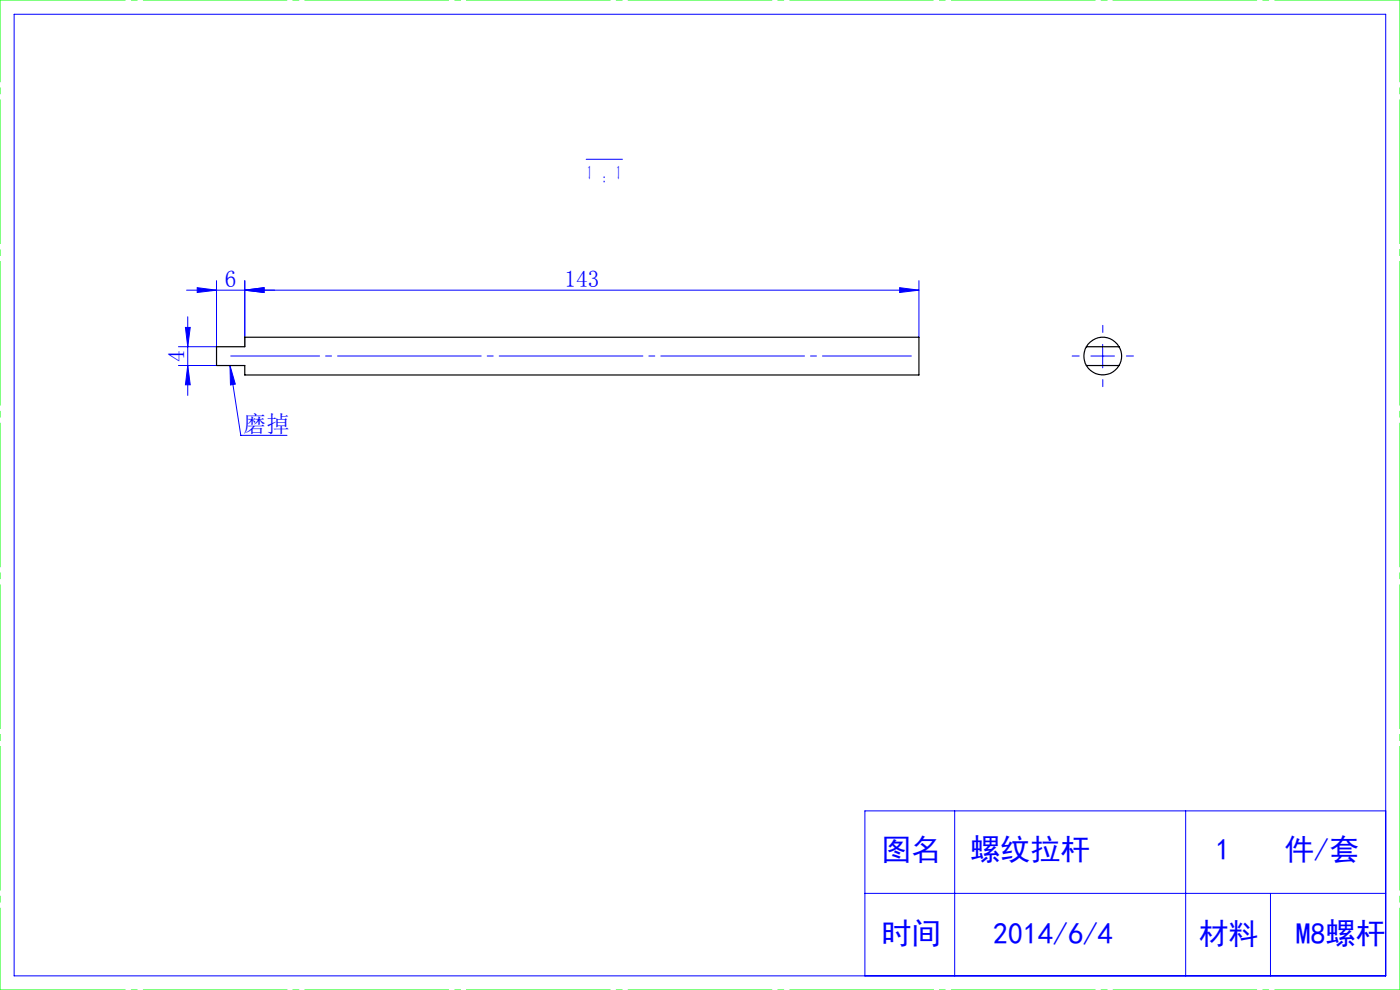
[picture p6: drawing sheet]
<svg xmlns="http://www.w3.org/2000/svg" width="297mm" height="210mm" viewBox="0 0 297 210" stroke-linecap="round" stroke-linejoin="round" font-family="sans-serif">
<g fill="none" stroke="#00f" stroke-width=".21">
<path d="M3 3h291v204h-291zM124.4 33.8h7.6M45.9 59.5v14h-8M51.9 59.5v14M194.9 59.5v12M37.9 77.5h8M39.3 69.5h1.1l-.6 4zM39.8 67.2v16.7M39.8 77.5l.6 4.1h-1.1zM41.8 61l4.1 .6-4.1 .4zM48.8 77.5l1.1 4-1 .2zM48.8 77.5l2.3 14.8h9.8"/>
<path d="M51.9 61.6l4.1-.6v1zM190.9 61l4 .6-4 .4zM194.9 61.6h-155.3M231.4 75.5h5M233.9 73.1v4.9M202.5 172v35M251.5 172v35M294 172h-110.5v35M183.5 189.5h110.5M269.5 189.5v17.5"/>
</g>
<path d="M229 75.5h-1.5M234 70.5v-1.5M239 75.5h1.5M234 80.5v1.5" fill="none" stroke="#00f" stroke-width=".21" stroke-dasharray="30.5 1.3 1.3 1.3"/>
<path d="M48.9 75.5h144.4" fill="none" stroke="#00f" stroke-width=".21" stroke-dasharray="30.5 1.3 1.3 1.3" stroke-dashoffset="11.6"/>
<path d="M0 0h297M0 210h297" fill="none" stroke="#0f0" stroke-width=".21" stroke-dasharray="30.5 1.3 1.3 1.3" stroke-dashoffset="3.9"/>
<path d="M0 210v-210M297 210v-210" fill="none" stroke="#0f0" stroke-width=".21" stroke-dasharray="30.5 1.3 1.3 1.3" stroke-dashoffset="13.1"/>
<g fill="#00f">
<path d="M48.8 77.5l1.1 4-1 .2z"/>
<path d="M51.9 61.6l4.1-.6v1zM41.8 61l4.1 .6-4.1 .4z"/>
<path d="M190.9 61l4 .6-4 .4zM51.9 61.6l4.1-.6v1z"/>
<path d="M39.8 77.5l.6 4.1h-1.1zM39.3 69.5h1.1l-.6 4z"/>
</g>
<path d="M45.9 73.5h6v-2h143v8h-143v-2h-6zM230.5 73.5a4 4 0 0 0 0 4M230.5 73.5a4 4 0 0 1 6.9 0M230.5 77.5a4 4 0 0 0 6.9 0M230.5 73.5h6.9M230.5 77.5h6.9M237.4 73.5a3.8 3.8 0 0 1 0 4" fill="none" stroke="#000" stroke-width=".25"/>
<g font-size="6.3" fill="#00f">
<text x="187" y="182.5">图名</text>
<text x="205.9" y="182.5">螺纹拉杆</text>
<text x="257.8" y="182.5">1</text>
<text x="272.5" y="182.5">件/套</text>
<text x="187" y="200.3">时间</text>
<text x="210.7" y="200.3">2014/6/4</text>
<text x="254.3" y="200.3">材料</text>
<text x="274.9" y="200.3">M8螺杆</text>
</g>
<g font-size="4.9" fill="#00f">
<text x="47.7" y="60.8">6</text>
<text x="119.7" y="60.8">143</text>
<text x="39.2" y="76.9" transform="rotate(-90 39.2 76.9)">4</text>
<text x="51.6" y="91.6">磨掉</text>
</g>
<text font-size="4.4" fill="#00f" x="124.4" y="38.1">1 : 1</text>
</svg>
